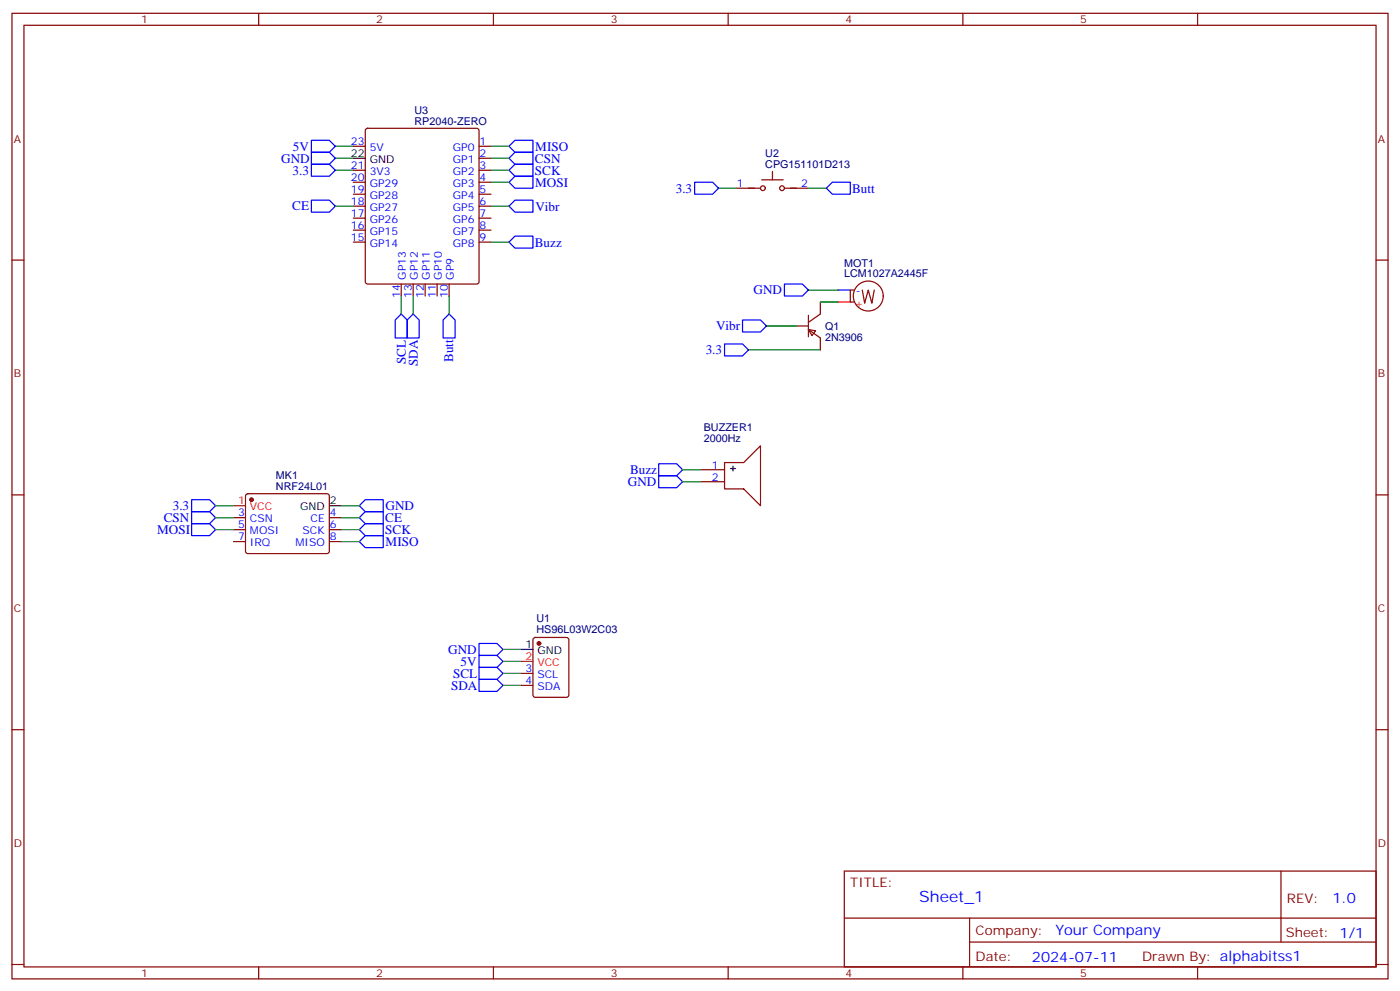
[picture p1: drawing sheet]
<svg xmlns="http://www.w3.org/2000/svg" width="412mm" height="292mm" viewBox="0 0 412 292" stroke-linecap="round" stroke-linejoin="round" font-family="sans-serif">
<g fill="none" stroke="#870000" stroke-width=".35">
<path d="M3.5 3.9h405.4v284.4h-405.4zM7.1 7.4h398.2v277.3h-398.2zM76.2 3.9v3.5M145.3 3.9v3.5M214.5 3.9v3.5M283.6 3.9v3.5M352.8 3.9v3.5M107.8 38l.5-.2h32.1l.5 .2 .2 .5v44.4l-.2 .5-.5 .2h-32.1l-.5-.2-.2-.5v-44.4zM104.1 43.1h3.5M104.1 50.1h3.5M104.1 53.7h3.5M104.1 57.2h3.5"/>
<path d="M141.1 43.1h3.5M141.1 46.6h3.5M141.1 50.1h3.5M141.1 53.7h3.5M141.1 57.2h3.5M217 55.4h7M224.4 53h6.3M227.5 50.5v2.5M231.1 55.4h7M3.5 76.6h3.6M104.1 60.7h3.5M104.1 64.2h3.5"/>
<path d="M104.1 67.8h3.5M104.1 71.3h3.5M141.1 60.7h3.5M141.1 64.2h3.5M141.1 67.8h3.5M141.1 71.3h3.5M405.3 76.6h3.6M118.2 83.6v3.6M121.7 83.6v3.6M125.2 83.6v3.6M128.8 83.6v3.6M132.3 83.6v3.6"/>
<path d="M234.6 96h3.5M238.1 97l2.1 .4-1 1.4zM238.1 97l3.6 2.5v3.5M238.1 92.8v6.4M241.7 88.9v3.6l-3.6 2.4M251.5 85.4h-1v3.5h1M254 85.4l.7 3.9 1.1-3.9 1 3.9 .7-3.9M206.4 138.3h7M213.4 136.2h5.7l4.9-4.9v17.6l-4.9-4.9h-5.7zM3.5 145.7h3.6M68.8 159.5h3.5M68.8 152.4h3.5"/>
<path d="M68.8 156h3.5M72.6 145.6l.4-.2h23.3l.5 .2 .2 .5-.1 16.5-.6 .4h-23.5l-.5-.7v-16.2zM97 159.5h3.5M97 152.4h3.5M97 156h3.5M206.4 141.9h7M405.3 145.7h3.6M153.5 198.3h3.5M157.2 187.9l.5-.2h9.2l.6 .4 .1 16.5-.5 .7-9.4 .1-.7-.5v-16.5zM3.5 214.9h3.6M153.5 201.8h3.5M405.3 214.9h3.6"/>
<path d="M248.7 256.5h156.6v28.2h-156.6zM377.3 256.5v20.9M248.7 270.4h156.5M285.6 277.4h119.6M285.6 270.4v14.1M3.5 284h3.6M76.2 284.7v3.6M145.3 284.7v3.6M214.5 284.7v3.6M283.6 284.7v3.6M352.8 284.7v3.6M405.3 284h3.6"/>
<circle cx="224.7" cy="55.4" r=".71"/>
<circle cx="230.4" cy="55.4" r=".71"/>
<circle cx="255.8" cy="87.2" r="4.4"/>
</g>
<path d="M104.1 46.6h3.5M215.2 138h1.4M215.9 137.3v1.4M97 148.9h3.5M153.5 191.2h3.5" fill="none" stroke="#000" stroke-width=".35"/>
<g fill="none" stroke="#00f" stroke-width=".35">
<path d="M91.7 44.8h5.3l1.8 1.8-1.8 1.8h-5.3zM91.7 41.3h5.3l1.8 1.8-1.8 1.7h-5.3zM91.7 48.4h5.3l1.8 1.7-1.8 1.8h-5.3zM91.7 58.9h5.3l1.8 1.8-1.8 1.8h-5.3zM149.9 43.1l1.8-1.8h5.3v3.5h-5.3zM149.9 53.7l1.8-1.8h5.3v3.5h-5.3zM149.9 50.1l1.8-1.7h5.3v3.5h-5.3zM151.7 44.8h5.3v3.6h-5.3l-1.8-1.8zM204.6 53.7h5.3l1.8 1.7-1.8 1.8h-5.3zM243.4 55.4l1.8-1.7h5.3v3.5h-5.3zM149.9 60.7l1.8-1.8h5.3v3.6h-5.3zM149.9 71.3l1.8-1.8h5.3v3.6h-5.3z"/>
<path d="M118.2 92.5l1.7 1.7v5.3h-3.5v-5.3zM121.7 92.5l1.8 1.7v5.3h-3.6v-5.3zM132.3 92.5l1.8 1.7v5.3h-3.6v-5.3zM218.7 94.2h5.3l1.8 1.8-1.8 1.8h-5.3zM231.1 83.6h5.3l1.7 1.8-1.7 1.8h-5.3zM246.9 85.4h3.6M213.4 101.3h5.3l1.8 1.7-1.8 1.8h-5.3zM194 136.6h5.3l1.8 1.7-1.8 1.8h-5.3zM56.4 147.1h5.3l1.8 1.8-1.8 1.8h-5.3zM56.4 150.7h5.3l1.8 1.7-1.8 1.8h-5.3zM56.4 154.2h5.3l1.8 1.8-1.8 1.7h-5.3zM105.8 148.9l1.8-1.8h5.3v3.6h-5.3z"/>
<path d="M105.8 152.4l1.8-1.7h5.3v3.5h-5.3zM105.8 156l1.8-1.8h5.3v3.5h-5.3zM105.8 159.5l1.8-1.8h5.3v3.6h-5.3zM194 140.1h5.3l1.8 1.8-1.8 1.7h-5.3zM141.1 196.5h5.3l1.8 1.8-1.8 1.8h-5.3zM141.1 189.5h5.3l1.8 1.7-1.8 1.8h-5.3zM141.1 193h5.3l1.8 1.8-1.8 1.7h-5.3zM141.1 200.1h5.3l1.8 1.7-1.8 1.8h-5.3z"/>
</g>
<path d="M246.9 88.9h3.6M68.8 148.9h3.5M153.5 194.8h3.5" fill="none" stroke="#f00" stroke-width=".35"/>
<g fill="#870000" stroke="#870000" stroke-width=".35">
<circle cx="158.7" cy="189.5" r=".53"/>
<circle cx="74.1" cy="147.1" r=".53"/>
</g>
<g fill="none" stroke="#008700" stroke-width=".35">
<path d="M98.8 50.1h5.3M98.8 46.6h5.3M98.8 43.1h5.3M144.6 50.1h5.3M144.6 46.6h5.3M144.6 43.1h5.3M144.6 53.7h5.3M211.7 55.4h5.3M238.1 55.4h5.3M98.8 60.7h5.3M144.6 71.3h5.3M144.6 60.7h5.3"/>
<path d="M118.2 87.2v5.3M121.7 87.2v5.3M132.3 87.2v5.3M225.8 96h8.8M238.1 85.4h8.8M241.7 88.9h5.2M220.5 103h21.2M201.1 138.3h5.3M63.5 148.9h5.3M63.5 152.4h5.3M63.5 156h5.3M100.5 148.9h5.3"/>
<path d="M100.5 152.4h5.3M100.5 156h5.3M100.5 159.5h5.3M201.1 141.9h5.3M148.2 191.2h5.3M148.2 198.3h5.3M148.2 194.8h5.3M148.2 201.8h5.3"/>
</g>
<text font-size="4.6" fill="#00f" x="270.8" y="265.5">Sheet_1</text>
<g font-size="4.2" fill="#00f">
<text x="392.5" y="265.8">1.0</text>
<text x="310.9" y="275.3">Your Company</text>
<text x="304" y="283.1">2024-07-11</text>
</g>
<g font-size="3.9" fill="#00f">
<text x="82.9" y="47.9">GND</text>
<text x="86.3" y="44.3">5V</text>
<text x="157.6" y="47.9">CSN</text>
<text x="157.7" y="44.3">MISO</text>
<text x="86.2" y="51.4">3.3</text>
<text x="157.6" y="51.4">SCK</text>
<text x="157.7" y="54.9">MOSI</text>
<text x="199.1" y="56.7">3.3</text>
<text x="251" y="56.8">Butt</text>
<text x="86.1" y="62">CE</text>
<text x="157.7" y="62.1">Vibr</text>
<text x="157.5" y="72.6">Buzz</text>
<text x="222" y="86.7">GND</text>
<text x="210.9" y="97.3">Vibr</text>
<text x="119.5" y="107.1" transform="rotate(-90 119.5 107.1)">SCL</text>
<text x="123.1" y="107.8" transform="rotate(-90 123.1 107.8)">SDA</text>
<text x="133.5" y="106.6" transform="rotate(-90 133.5 106.6)">Butt</text>
<text x="207.9" y="104.3">3.3</text>
<text x="184.9" y="143.1">GND</text>
<text x="185.6" y="139.6">Buzz</text>
<text x="48.2" y="153.7">CSN</text>
<text x="50.9" y="150.2">3.3</text>
<text x="113.5" y="153.7">CE</text>
<text x="113.6" y="150.2">GND</text>
<text x="46.3" y="157.2">MOSI</text>
<text x="113.5" y="157.2">SCK</text>
<text x="113.6" y="160.8">MISO</text>
<text x="132" y="192.5">GND</text>
<text x="135.7" y="196">5V</text>
<text x="132.9" y="203.1">SDA</text>
<text x="133.5" y="199.6">SCL</text>
</g>
<g font-size="3.9" fill="#800">
<text x="250.5" y="261.1">TITLE:</text>
<text x="379.1" y="265.8">REV:</text>
<text x="287.4" y="275.3">Company:</text>
<text x="378.7" y="275.9">Sheet: 1/1</text>
<text x="287.4" y="283">Date:</text>
<text x="336.4" y="283.1">Drawn By: alphabitss1</text>
</g>
<g font-size="3.2" fill="#800">
<text x="41.6" y="6.9">1</text>
<text x="110.8" y="6.9">2</text>
<text x="179.9" y="6.9">3</text>
<text x="249.1" y="6.9">4</text>
<text x="318.2" y="6.9">5</text>
<text x="4.1" y="42">A</text>
<text x="405.9" y="42">A</text>
<text x="4.1" y="111.2">B</text>
<text x="405.9" y="111.2">B</text>
<text x="4.1" y="180.3">C</text>
<text x="405.9" y="180.3">C</text>
<text x="4.1" y="249.4">D</text>
<text x="405.9" y="249.4">D</text>
<text x="41.6" y="287.7">1</text>
<text x="110.8" y="287.7">2</text>
<text x="179.9" y="287.7">3</text>
<text x="249.1" y="287.7">4</text>
<text x="318.2" y="287.7">5</text>
</g>
<g font-size="3.2" fill="#000080">
<text x="122.1" y="33.7">U3</text>
<text x="122.1" y="36.7">RP2040-ZERO</text>
<text x="225.4" y="46.2">U2</text>
<text x="225.4" y="49.4">CPG151101D213</text>
<text x="248.6" y="81.7">LCM1027A2445F</text>
<text x="248.6" y="78.6">MOT1</text>
<text x="243.1" y="100.3">2N3906</text>
<text x="243.1" y="97.2">Q1</text>
<text x="207.3" y="130.2">2000Hz</text>
<text x="207.3" y="127">BUZZER1</text>
<text x="81.3" y="141.2">MK1</text>
<text x="81.3" y="144.3">NRF24L01</text>
<text x="158" y="183.2">U1</text>
<text x="158" y="186.4">HS96L03W2C03</text>
</g>
<g font-size="3.2">
<text x="103.4" y="46.2">22</text>
<text x="108.9" y="48">GND</text>
<text x="97.2" y="148.6">2</text>
<text x="88.4" y="150.3">GND</text>
<text x="154.8" y="190.9">1</text>
<text x="158.3" y="192.7">GND</text>
</g>
<g font-size="3.2" fill="#00f">
<text x="103.4" y="42.7">23</text>
<text x="108.9" y="44.5">5V</text>
<text x="133.4" y="44.5">GP0</text>
<text x="141.3" y="42.7">1</text>
<text x="141.3" y="46.2">2</text>
<text x="103.4" y="53.3">20</text>
<text x="103.4" y="49.8">21</text>
<text x="108.9" y="51.5">3V3</text>
<text x="133.4" y="48">GP1</text>
<text x="133.4" y="51.5">GP2</text>
<text x="141.3" y="49.8">3</text>
<text x="141.3" y="53.3">4</text>
<text x="103.4" y="56.8">19</text>
<text x="108.9" y="58.6">GP28</text>
<text x="108.9" y="55.1">GP29</text>
<text x="133.4" y="55.1">GP3</text>
<text x="133.4" y="58.6">GP4</text>
<text x="141.3" y="56.8">5</text>
<text x="217.1" y="55.1">1</text>
<text x="236" y="55.1">2</text>
<text x="103.4" y="63.9">17</text>
<text x="103.4" y="60.4">18</text>
<text x="108.9" y="65.7">GP26</text>
<text x="108.9" y="62.1">GP27</text>
<text x="133.4" y="62.1">GP5</text>
<text x="133.4" y="65.7">GP6</text>
<text x="141.3" y="60.4">6</text>
<text x="141.3" y="63.9">7</text>
<text x="103.4" y="70.9">15</text>
<text x="103.4" y="67.4">16</text>
<text x="108.9" y="69.2">GP15</text>
<text x="133.4" y="69.2">GP7</text>
<text x="141.3" y="67.4">8</text>
<text x="141.3" y="70.9">9</text>
<text x="108.9" y="72.7">GP14</text>
<text x="133.4" y="72.7">GP8</text>
<text x="119.6" y="82.3" transform="rotate(-90 119.6 82.3)">GP13</text>
<text x="123.1" y="82.3" transform="rotate(-90 123.1 82.3)">GP12</text>
<text x="126.6" y="82.3" transform="rotate(-90 126.6 82.3)">GP11</text>
<text x="130.2" y="82.3" transform="rotate(-90 130.2 82.3)">GP10</text>
<text x="133.7" y="82.3" transform="rotate(-90 133.7 82.3)">GP9</text>
<text x="117.8" y="87.9" transform="rotate(-90 117.8 87.9)">14</text>
<text x="121.4" y="87.9" transform="rotate(-90 121.4 87.9)">13</text>
<text x="124.9" y="87.9" transform="rotate(-90 124.9 87.9)">12</text>
<text x="128.4" y="87.9" transform="rotate(-90 128.4 87.9)">11</text>
<text x="131.9" y="87.9" transform="rotate(-90 131.9 87.9)">10</text>
<text x="252.1" y="86.5">-</text>
<text x="209.6" y="138">1</text>
<text x="209.6" y="141.5">2</text>
<text x="70.1" y="152.1">3</text>
<text x="70.1" y="155.6">5</text>
<text x="73.6" y="153.8">CSN</text>
<text x="91.5" y="153.8">CE</text>
<text x="97.2" y="155.6">6</text>
<text x="97.2" y="152.1">4</text>
<text x="70.1" y="159.1">7</text>
<text x="73.6" y="157.4">MOSI</text>
<text x="73.6" y="160.9">IRQ</text>
<text x="87" y="160.9">MISO</text>
<text x="89.1" y="157.4">SCK</text>
<text x="97.2" y="159.1">8</text>
<text x="154.8" y="197.9">3</text>
<text x="154.8" y="201.5">4</text>
<text x="158.3" y="199.7">SCL</text>
<text x="158.3" y="203.2">SDA</text>
</g>
<g font-size="3.2" fill="#f00">
<text x="251.8" y="90.3">+</text>
<text x="70.1" y="148.6">1</text>
<text x="73.6" y="150.3">VCC</text>
<text x="154.8" y="194.4">2</text>
<text x="158.3" y="196.2">VCC</text>
</g>
</svg>
